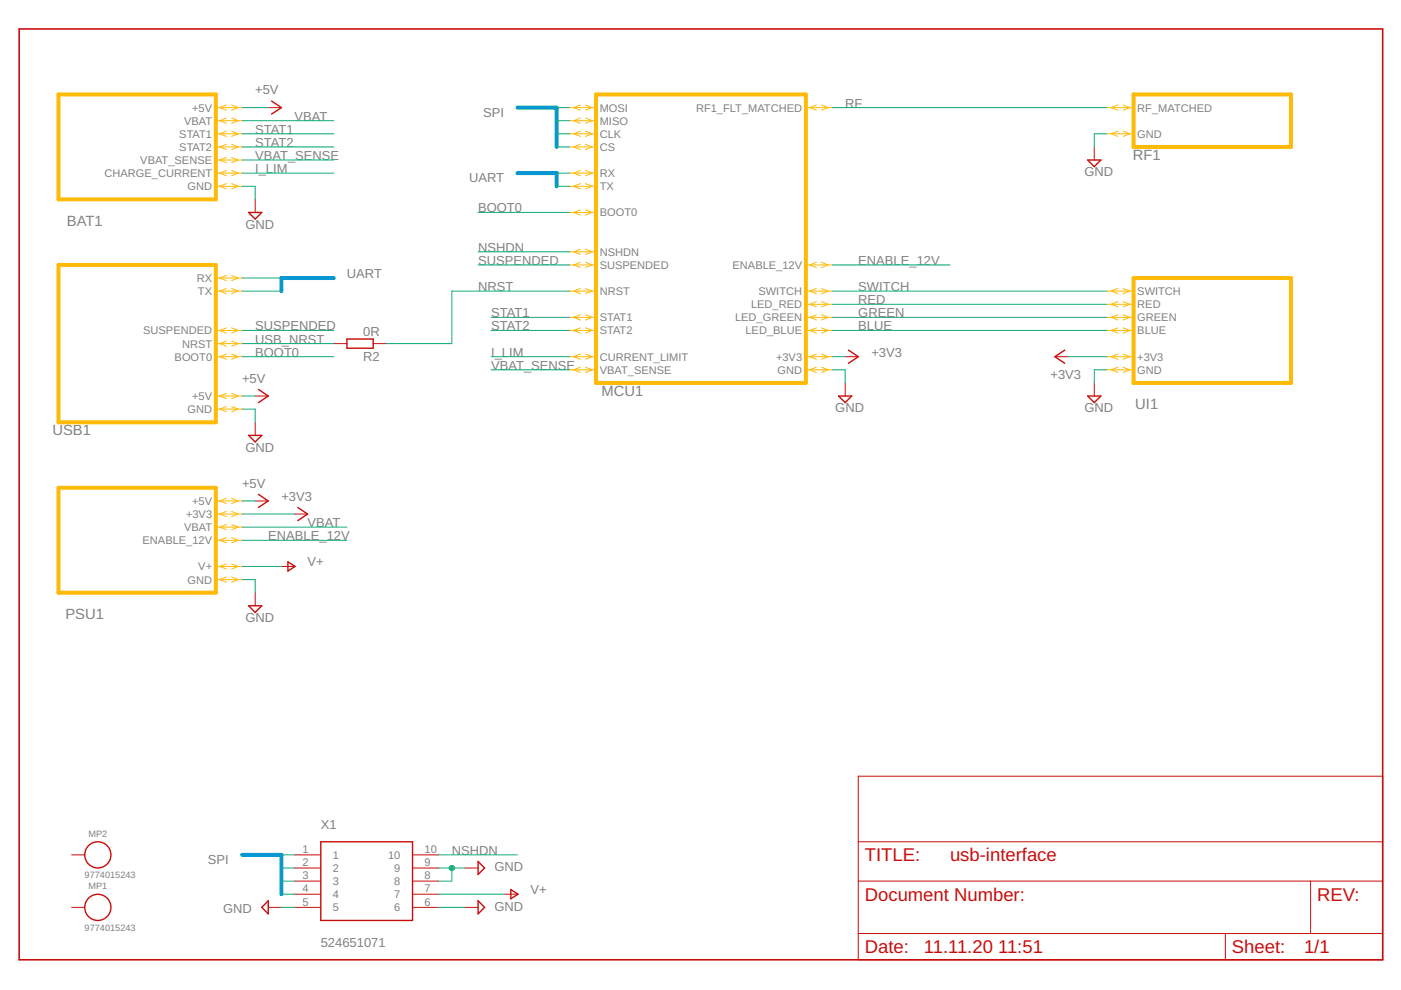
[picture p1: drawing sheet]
<svg xmlns="http://www.w3.org/2000/svg" width="297mm" height="210mm" viewBox="0 0 297 210" stroke-linecap="round" stroke-linejoin="round" font-family="sans-serif">
<g fill="none" stroke="#c90d0c" stroke-width=".21">
<path d="M56.9 22.8h2.8M232 31.2v2.7M54.1 42.3v2.7M70.8 72.9h2.8M79.1 72.9h2.8M179.2 75.6h2.8M223.7 75.6h2.7M54.1 89.5v2.8M54.1 84h2.8M179.2 81.2v2.8M232 81.2v2.8M54.1 106.2h2.8"/>
<path d="M62.4 109h2.8M54.1 125.7v2.7M59.7 120.1h2.7M182 164.6h111.2v38.9h-111.2zM182 178.5h111.2M15.2 192.4h2.8M15.2 181.3h2.8M56.9 192.4h2.8M62.4 192.4h5.6M62.4 181.3h5.6M62.4 186.8h5.6M62.4 184h5.6"/>
<path d="M62.4 189.6h5.6M87.5 192.4h5.5M87.5 181.3h5.5M87.5 186.8h5.5M87.5 184h5.5M87.5 189.6h5.5M98.6 192.4h2.8M98.6 184h2.8M106.9 189.6h2.8M182 186.8h111.2M182 197.9h111.2M259.8 197.9v5.6"/>
<path d="M277.9 186.8v11.1"/>
</g>
<g fill="none" stroke="#c90d0c" stroke-width=".3">
<path d="M57.6 21.4l2.1 1.4-2.1 1.4M230.6 33.9h2.8l-1.4 1.4zM52.7 45h2.8l-1.4 1.4zM73.6 71.9h5.5v1.9h-5.5zM179.9 74.2l2.1 1.4-2.1 1.4M225.7 74.2l-2 1.4 2 1.4M52.7 92.3h2.8l-1.4 1.4zM54.8 82.6l2.1 1.4-2.1 1.4M177.8 84h2.8l-1.4 1.4zM230.6 84h2.8l-1.4 1.4zM54.8 104.8l2.1 1.4-2.1 1.4M61 119.1l1.6 1-1.6 1z"/>
<path d="M63.1 107.6l2.1 1.4-2.1 1.4M52.7 128.4h2.8l-1.4 1.4zM68 178.5h19.5v16.7h-19.5zM56.9 191v2.8l-1.4-1.4zM101.4 182.6l1.3 1.4-1.3 1.4zM101.4 191l1.3 1.4-1.3 1.4zM108.3 188.6l1.5 1-1.5 1z"/>
<circle cx="20.7" cy="192.4" r="2.77"/>
<circle cx="20.7" cy="181.3" r="2.77"/>
</g>
<path d="M4.1 6.1h289.1v197.4h-289.1z" fill="none" stroke="#c90d0c" stroke-width=".34"/>
<path d="M109.7 22.8h8.3v8.4M109.7 36.7h8.3v2.8M70.8 58.9h-11.1v2.8M51.3 181.3h8.4v8.3" fill="none" stroke="#0696d7" stroke-width=".85"/>
<g fill="none" stroke="#0dab76" stroke-width=".21">
<path d="M51.3 28.4h19.5M51.3 39.5h2.8v2.8M51.3 22.8h5.6M51.3 25.6h19.5M51.3 31.2h19.5M51.3 36.7h19.5M51.3 33.9h19.5M118 28.4h2.8M118 39.5h2.8M118 22.8h2.8M118 25.6h2.8M118 31.2h2.8"/>
<path d="M118 36.7h2.8M176.4 22.8h58.4M234.8 28.4h-2.8v2.8M51.3 58.9h8.4M101.4 53.4h19.4M101.4 45h19.4M101.4 56.2h19.4M176.4 56.2h25M51.3 61.7h8.4M51.3 75.6h19.5M51.3 70.1h19.5M51.3 72.9h19.5"/>
<path d="M104.1 78.4h16.7M104.1 75.6h16.7M104.1 70.1h16.7M104.1 67.3h16.7M120.8 61.7h-25v11.2h-13.9M176.4 78.4h2.8v2.8M176.4 61.7h58.4M176.4 75.6h2.8M176.4 70.1h58.4M176.4 67.3h58.4M176.4 64.5h58.4M226.4 75.6h8.4"/>
<path d="M234.8 78.4h-2.8v2.8M51.3 86.7h2.8v2.8M51.3 84h2.8M51.3 109h11.1M51.3 106.2h2.8M51.3 111.8h22.3M51.3 114.6h22.3M51.3 122.9h2.8v2.8M51.3 120.1h8.4M59.7 192.4h2.7M59.7 184h2.7M59.7 186.8h2.7"/>
<path d="M59.7 189.6h2.7M59.7 181.3h2.7M93 192.4h5.6M93 184h5.6M93 189.6h13.9M93 181.3h16.7M95.8 184v2.8h-2.8"/>
</g>
<circle cx="95.8" cy="184" r=".55" fill="#0dab76" stroke="#0dab76" stroke-width=".21"/>
<path d="M12.4 20h33.4v22.3h-33.4zM126.4 20h44.5v61.2h-44.5zM240.3 20h33.4v11.2h-33.4zM12.4 56.2h33.4v33.3h-33.4zM240.3 58.9h33.4v22.3h-33.4zM12.4 103.4h33.4v22.3h-33.4z" fill="none" stroke="#ffba08" stroke-width=".85"/>
<g fill="none" stroke="#ffba08" stroke-width=".21">
<path d="M45.8 39.5h5.5M45.8 36.7h5.5M45.8 33.9h5.5M45.8 22.8h5.5M45.8 25.6h5.5M45.8 28.4h5.5M45.8 31.2h5.5M48 38.9l-1.4 .6 1.4 .5M48 36.2l-1.4 .5 1.4 .6M48 33.4l-1.4 .5 1.4 .6M48 22.2l-1.4 .6 1.4 .6M48 25l-1.4 .6 1.4 .5"/>
<path d="M48 27.8l-1.4 .6 1.4 .5M48 30.6l-1.4 .6 1.4 .5M49.1 38.9l1.4 .6-1.4 .5M49.1 36.2l1.4 .5-1.4 .6M49.1 33.4l1.4 .5-1.4 .6M49.1 22.2l1.4 .6-1.4 .6M49.1 25l1.4 .6-1.4 .5M49.1 27.8l1.4 .6-1.4 .5M49.1 30.6l1.4 .6-1.4 .5M120.8 39.5h5.6M120.8 36.7h5.6M120.8 22.8h5.6"/>
<path d="M120.8 25.6h5.6M120.8 28.4h5.6M120.8 31.2h5.6M123 22.2l-1.4 .6 1.4 .6M123 27.8l-1.4 .6 1.4 .5M123 25l-1.4 .6 1.4 .5M123 30.6l-1.4 .6 1.4 .5M123 36.2l-1.4 .5 1.4 .6M123 38.9l-1.4 .6 1.4 .5M124.1 22.2l1.4 .6-1.4 .6M124.1 27.8l1.4 .6-1.4 .5M124.1 25l1.4 .6-1.4 .5"/>
<path d="M124.1 30.6l1.4 .6-1.4 .5M124.1 36.2l1.4 .5-1.4 .6M124.1 38.9l1.4 .6-1.4 .5M170.9 22.8h5.5M173.1 22.2l-1.4 .6 1.4 .6M174.2 22.2l1.4 .6-1.4 .6M234.8 22.8h5.5M234.8 28.4h5.5M237 22.2l-1.4 .6 1.4 .6M237 27.8l-1.4 .6 1.4 .5M238.1 22.2l1.4 .6-1.4 .6M238.1 27.8l1.4 .6-1.4 .5"/>
<path d="M45.8 58.9h5.5M48 58.4l-1.4 .5 1.4 .6M49.1 58.4l1.4 .5-1.4 .6M120.8 45h5.6M120.8 53.4h5.6M120.8 56.2h5.6M123 44.5l-1.4 .5 1.4 .6M123 52.8l-1.4 .6 1.4 .6M123 55.6l-1.4 .6 1.4 .5M124.1 44.5l1.4 .5-1.4 .6M124.1 52.8l1.4 .6-1.4 .6M124.1 55.6l1.4 .6-1.4 .5"/>
<path d="M170.9 56.2h5.5M173.1 55.6l-1.4 .6 1.4 .5M174.2 55.6l1.4 .6-1.4 .5M45.8 75.6h5.5M45.8 61.7h5.5M45.8 70.1h5.5M45.8 72.9h5.5M48 61.2l-1.4 .5 1.4 .6M48 72.3l-1.4 .6 1.4 .5M48 75.1l-1.4 .5 1.4 .6M48 69.5l-1.4 .6 1.4 .5M49.1 61.2l1.4 .5-1.4 .6"/>
<path d="M49.1 72.3l1.4 .6-1.4 .5M49.1 75.1l1.4 .5-1.4 .6M49.1 69.5l1.4 .6-1.4 .5M120.8 78.4h5.6M120.8 75.6h5.6M120.8 61.7h5.6M120.8 67.3h5.6M120.8 70.1h5.6M123 61.2l-1.4 .5 1.4 .6M123 77.9l-1.4 .5 1.4 .6M123 75.1l-1.4 .5 1.4 .6M123 66.7l-1.4 .6 1.4 .5"/>
<path d="M123 69.5l-1.4 .6 1.4 .5M124.1 61.2l1.4 .5-1.4 .6M124.1 77.9l1.4 .5-1.4 .6M124.1 75.1l1.4 .5-1.4 .6M124.1 66.7l1.4 .6-1.4 .5M124.1 69.5l1.4 .6-1.4 .5M170.9 78.4h5.5M170.9 75.6h5.5M170.9 61.7h5.5M170.9 67.3h5.5M170.9 70.1h5.5M170.9 64.5h5.5"/>
<path d="M173.1 77.9l-1.4 .5 1.4 .6M173.1 75.1l-1.4 .5 1.4 .6M173.1 61.2l-1.4 .5 1.4 .6M173.1 63.9l-1.4 .6 1.4 .6M173.1 66.7l-1.4 .6 1.4 .5M173.1 69.5l-1.4 .6 1.4 .5M174.2 77.9l1.4 .5-1.4 .6M174.2 75.1l1.4 .5-1.4 .6M174.2 61.2l1.4 .5-1.4 .6M174.2 63.9l1.4 .6-1.4 .6M174.2 66.7l1.4 .6-1.4 .5M174.2 69.5l1.4 .6-1.4 .5"/>
<path d="M234.8 78.4h5.5M234.8 75.6h5.5M234.8 61.7h5.5M234.8 67.3h5.5M234.8 70.1h5.5M234.8 64.5h5.5M237 77.9l-1.4 .5 1.4 .6M237 75.1l-1.4 .5 1.4 .6M237 61.2l-1.4 .5 1.4 .6M237 63.9l-1.4 .6 1.4 .6M237 66.7l-1.4 .6 1.4 .5M237 69.5l-1.4 .6 1.4 .5"/>
<path d="M238.1 77.9l1.4 .5-1.4 .6M238.1 75.1l1.4 .5-1.4 .6M238.1 61.2l1.4 .5-1.4 .6M238.1 63.9l1.4 .6-1.4 .6M238.1 66.7l1.4 .6-1.4 .5M238.1 69.5l1.4 .6-1.4 .5M45.8 86.7h5.5M45.8 84h5.5M48 86.2l-1.4 .5 1.4 .6M48 83.4l-1.4 .6 1.4 .5M49.1 86.2l1.4 .5-1.4 .6M49.1 83.4l1.4 .6-1.4 .5"/>
<path d="M45.8 106.2h5.5M45.8 109h5.5M45.8 114.6h5.5M45.8 111.8h5.5M48 105.6l-1.4 .6 1.4 .6M48 108.4l-1.4 .6 1.4 .5M48 114l-1.4 .6 1.4 .5M48 111.2l-1.4 .6 1.4 .5M48 119.5l-1.4 .6 1.4 .5M49.1 105.6l1.4 .6-1.4 .6M49.1 108.4l1.4 .6-1.4 .5M49.1 114l1.4 .6-1.4 .5"/>
<path d="M49.1 111.2l1.4 .6-1.4 .5M49.1 119.5l1.4 .6-1.4 .5M45.8 122.9h5.5M45.8 120.1h5.5M48 122.3l-1.4 .6 1.4 .5M49.1 122.3l1.4 .6-1.4 .5"/>
</g>
<g font-size="3.9" fill="#c90d0c">
<text x="183.4" y="182.6">TITLE:</text>
<text x="201.4" y="182.6">usb-interface</text>
<text x="183.4" y="191">Document Number:</text>
<text x="279.3" y="191">REV:</text>
<text x="183.4" y="202.1">Date:</text>
<text x="195.9" y="202.1">11.11.20</text>
<text x="211.6" y="202.1">11:51</text>
<text x="261.2" y="202.1">Sheet:</text>
<text x="276.5" y="202.1">1/1</text>
</g>
<g font-size="3.1" fill="#808080">
<text x="240.2" y="33.9">RF1</text>
<text x="14.2" y="47.8">BAT1</text>
<text x="127.5" y="84">MCU1</text>
<text x="240.7" y="86.7">UI1</text>
<text x="11.1" y="92.3">USB1</text>
<text x="13.9" y="131.2">PSU1</text>
</g>
<g font-size="2.8" fill="#808080">
<text x="54.1" y="20">+5V</text>
<text x="179.2" y="22.8">RF</text>
<text x="54.1" y="28.4">STAT1</text>
<text x="62.4" y="25.6">VBAT</text>
<text x="102.5" y="24.8">SPI</text>
<text x="54.1" y="33.9">VBAT_SENSE</text>
<text x="54.1" y="31.2">STAT2</text>
<text x="54.1" y="36.7">I_LIM</text>
<text x="99.5" y="38.7">UART</text>
<text x="229.9" y="37.4">GND</text>
<text x="101.4" y="45.1">BOOT0</text>
<text x="52" y="48.5">GND</text>
<text x="101.4" y="53.4">NSHDN</text>
<text x="73.6" y="58.9">UART</text>
<text x="101.4" y="56.2">SUSPENDED</text>
<text x="182" y="56.2">ENABLE_12V</text>
<text x="101.4" y="61.7">NRST</text>
<text x="182" y="61.7">SWITCH</text>
<text x="182" y="64.5">RED</text>
<text x="54.1" y="70.1">SUSPENDED</text>
<text x="77" y="71.2">0R</text>
<text x="104.1" y="67.3">STAT1</text>
<text x="104.1" y="70.1">STAT2</text>
<text x="182" y="67.3">GREEN</text>
<text x="182" y="70.1">BLUE</text>
<text x="54.1" y="75.6">BOOT0</text>
<text x="54.1" y="72.8">USB_NRST</text>
<text x="77" y="76.4">R2</text>
<text x="104.1" y="75.6">I_LIM</text>
<text x="184.8" y="75.6">+3V3</text>
<text x="51.3" y="81.2">+5V</text>
<text x="104.1" y="78.4">VBAT_SENSE</text>
<text x="222.7" y="80.4">+3V3</text>
<text x="177.1" y="87.4">GND</text>
<text x="229.9" y="87.4">GND</text>
<text x="52" y="95.8">GND</text>
<text x="51.3" y="103.4">+5V</text>
<text x="59.7" y="106.2">+3V3</text>
<text x="65.2" y="111.8">VBAT</text>
<text x="56.9" y="114.5">ENABLE_12V</text>
<text x="65.2" y="120.1">V+</text>
<text x="52" y="131.9">GND</text>
<text x="68" y="175.7">X1</text>
<text x="44.1" y="183.2">SPI</text>
<text x="95.8" y="181.3">NSHDN</text>
<text x="104.8" y="184.7">GND</text>
<text x="112.5" y="189.6">V+</text>
<text x="47.3" y="193.6">GND</text>
<text x="104.8" y="193.1">GND</text>
<text x="68" y="200.7">524651071</text>
</g>
<g font-size="2.3" fill="#808080">
<text x="40.7" y="23.7">+5V</text>
<text x="127.2" y="23.6">MOSI</text>
<text x="147.6" y="23.7">RF1_FLT_MATCHED</text>
<text x="241.1" y="23.6">RF_MATCHED</text>
<text x="38" y="29.2">STAT1</text>
<text x="39" y="26.4">VBAT</text>
<text x="127.2" y="29.2">CLK</text>
<text x="127.2" y="26.4">MISO</text>
<text x="241.1" y="29.2">GND</text>
<text x="29.7" y="34.8">VBAT_SENSE</text>
<text x="38" y="32">STAT2</text>
<text x="127.2" y="32">CS</text>
<text x="22.1" y="37.5">CHARGE_CURRENT</text>
<text x="39.8" y="40.3">GND</text>
<text x="127.2" y="37.5">RX</text>
<text x="127.2" y="40.3">TX</text>
<text x="127.2" y="45.9">BOOT0</text>
<text x="41.7" y="59.8">RX</text>
<text x="127.2" y="54.2">NSHDN</text>
<text x="127.2" y="57">SUSPENDED</text>
<text x="155.3" y="57">ENABLE_12V</text>
<text x="42" y="62.6">TX</text>
<text x="127.2" y="62.6">NRST</text>
<text x="159.2" y="65.3">LED_RED</text>
<text x="160.8" y="62.6">SWITCH</text>
<text x="241.1" y="62.6">SWITCH</text>
<text x="241.1" y="65.3">RED</text>
<text x="30.4" y="70.9">SUSPENDED</text>
<text x="127.2" y="68.1">STAT1</text>
<text x="127.2" y="70.9">STAT2</text>
<text x="155.8" y="68.1">LED_GREEN</text>
<text x="158.1" y="70.9">LED_BLUE</text>
<text x="241.1" y="68.1">GREEN</text>
<text x="241.1" y="70.9">BLUE</text>
<text x="37" y="76.5">BOOT0</text>
<text x="38.6" y="73.7">NRST</text>
<text x="127.2" y="76.5">CURRENT_LIMIT</text>
<text x="164.5" y="76.5">+3V3</text>
<text x="241.1" y="76.5">+3V3</text>
<text x="127.2" y="79.2">VBAT_SENSE</text>
<text x="164.8" y="79.2">GND</text>
<text x="241.1" y="79.2">GND</text>
<text x="39.8" y="87.6">GND</text>
<text x="40.7" y="84.8">+5V</text>
<text x="40.7" y="107">+5V</text>
<text x="39" y="112.6">VBAT</text>
<text x="39.4" y="109.8">+3V3</text>
<text x="30.2" y="115.4">ENABLE_12V</text>
<text x="39.8" y="123.7">GND</text>
<text x="42" y="120.9">V+</text>
<text x="64.1" y="180.9">1</text>
<text x="64.1" y="183.6">2</text>
<text x="70.6" y="182.1">1</text>
<text x="70.6" y="184.9">2</text>
<text x="82.3" y="182.1">10</text>
<text x="83.6" y="184.9">9</text>
<text x="90" y="183.6">9</text>
<text x="90" y="180.9">10</text>
<text x="64.1" y="186.4">3</text>
<text x="64.1" y="189.2">4</text>
<text x="64.1" y="192">5</text>
<text x="70.6" y="187.7">3</text>
<text x="70.6" y="190.4">4</text>
<text x="83.6" y="190.4">7</text>
<text x="83.6" y="187.7">8</text>
<text x="90" y="192">6</text>
<text x="90" y="189.2">7</text>
<text x="90" y="186.4">8</text>
<text x="70.6" y="193.2">5</text>
<text x="83.6" y="193.2">6</text>
</g>
<g font-size="1.9" fill="#808080">
<text x="18.8" y="177.4">MP2</text>
<text x="17.9" y="186.3">9774015243</text>
<text x="18.8" y="188.5">MP1</text>
<text x="17.9" y="197.4">9774015243</text>
</g>
</svg>
